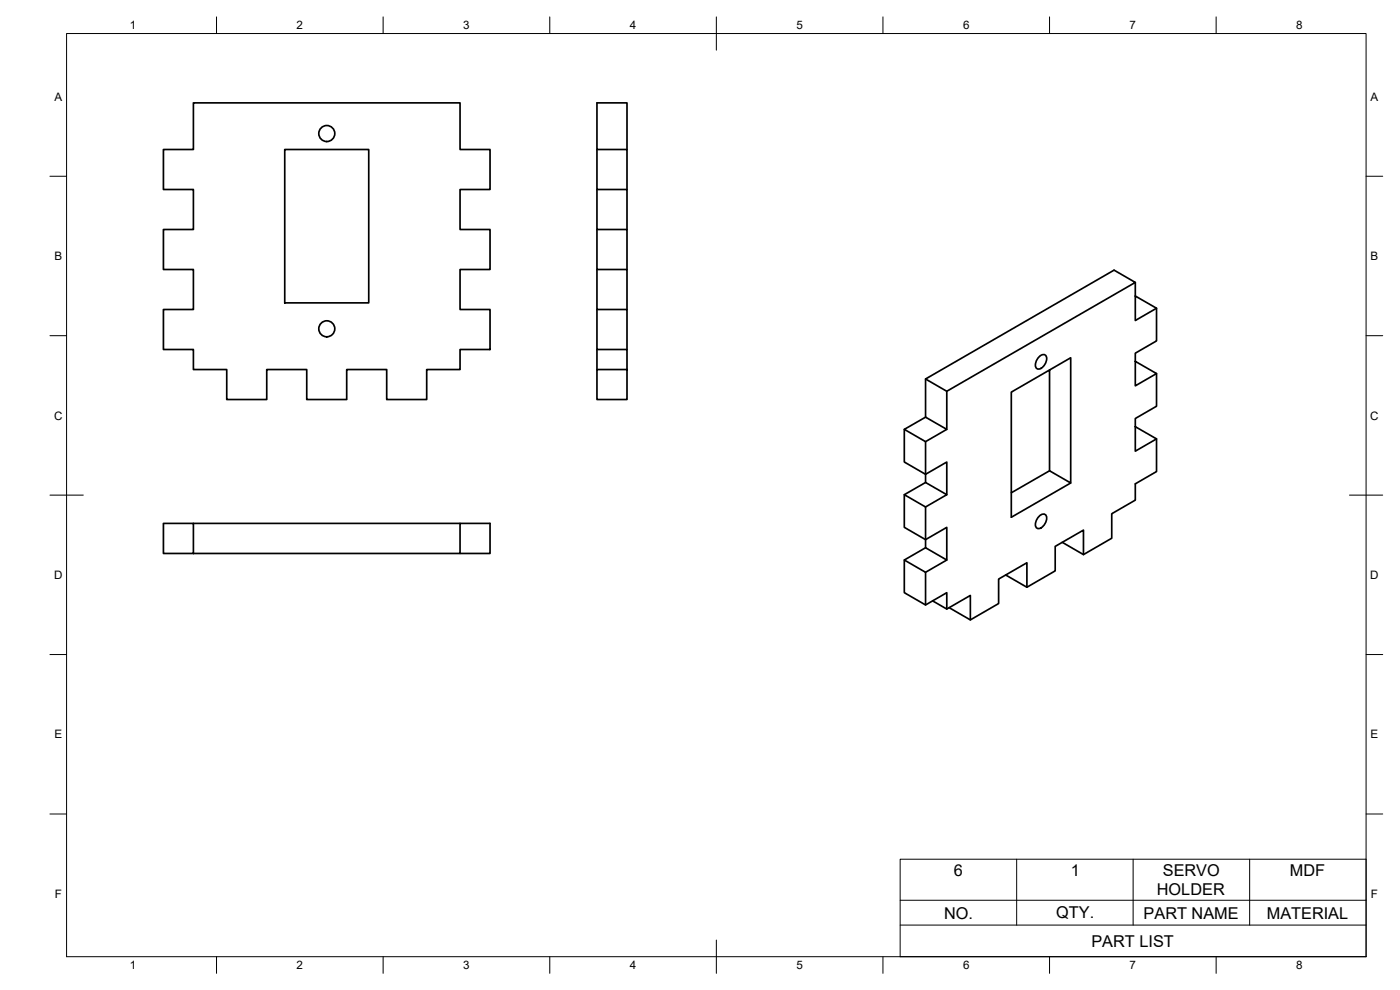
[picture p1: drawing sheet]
<svg xmlns="http://www.w3.org/2000/svg" width="420mm" height="297mm" viewBox="0 0 420 297" stroke-linecap="round" stroke-linejoin="round" font-family="sans-serif">
<!-- layer: Visible -->
<g fill="none" stroke="#000" stroke-width=".51">
<path d="M58 30.9h80.1v14h9v12h-9v12h9v12h-9v12h9v12h-9v6h-10v9h-12v-9h-12v9h-12v-9h-12v9h-12v-9h-10.1v-6h-9v-12h9v-12h-9v-12h9v-12h-9v-12h9zM85.4 44.9h25.3v46h-25.3zM179.2 56.9v12h9v12M179.2 44.9v12h9v12M188.2 44.9v-14h-9v14h9v12M179.2 68.9v12h9v12M179.2 92.9v12h9v6M179.2 80.9v12h9v12M340.7 84.7v11.5l6.4-3.7-6.4-3.7M347.1 92.5v9.8l-6.4 3.7v9.8l6.4-3.7-6.4-3.7M179.2 110.9h9v9h-9zM179.2 104.9v6"/>
<path d="M277.8 113.7v11.5l6.3 3.6-6.3 3.7M284.1 117.4l56.6-32.7-6.4-3.6-56.5 32.6 6.3 3.7v11.4M312 106.9a1.21 1.21 0 0 1 1.6-.4 1.21 1.21 0 0 1 .5 1.6 2.69 2.69 0 0 1-2.9 2.5 2.69 2.69 0 0 1 .8-3.7zM315 111v30.3l6.3 3.6v-37.6l-17.8 10.4v37.5l17.8-10.3M347.1 112.1v9.8l-6.4 3.7v9.8l6.4-3.7-6.4-3.7M271.4 128.8v9.8l6.4 3.7 6.3-3.7v9.8M277.8 125.2l-6.4 3.6 6.4 3.7v12.3l6.3 3.6-6.3 3.7M347.1 131.7v9.8l-6.4 3.7v4.9l-7 4v7.4l-8.5 4.9-6.4-3.7M49 157h9v9.1h-9zM58 157h80.1M271.4 148.4v9.8l6.4 3.7 6.3-3.7v9.8M277.8 144.8l-6.4 3.6 6.4 3.7v12.2l6.3 3.7-6.3 3.7"/>
<path d="M312 154.8a1.21 1.21 0 0 1 1.6-.5 1.21 1.21 0 0 1 .5 1.7 2.69 2.69 0 0 1-2.9 2.5 2.69 2.69 0 0 1 .8-3.7zM315 141.3l-11.5 6.6M58 166.1h80.1v-9.1h9v9.1h-9M271.4 168v9.8l6.4 3.7 6.3-3.7v4.9M277.8 164.3l-6.4 3.7 6.4 3.7v9.8M308.2 176.2v-7.3l-8.5 4.8v7.4l-8.5 4.9-6.4-3.7M325.2 166.4v-7.3l-8.5 4.8v7.4l-8.5 4.9-6.4-3.7M279.9 180.3l4.2 2.4 7.1-4v7.3"/>
<circle cx="98.1" cy="40.1" r="2.4"/>
<circle cx="98.1" cy="98.7" r="2.4"/>
</g>
<!-- layer: BORDER -->
<g fill="none" stroke="#000" stroke-width=".3">
<path d="M20 10.1h390v276.9h-390zM65 5.1v5M115 5.1v5M165 5.1v5M215 5.1v10M265 5.1v5M315 5.1v5M365 5.1v5M15 52.9h5M410 52.9h5M15 100.7h5M410 100.7h5"/>
<path d="M15 148.6h10M405 148.6h10M15 196.4h5M410 196.4h5M15 244.2h5M410 244.2h5M65 287v5M115 287v5M165 287v5M215 282.1v9.9M265 287v5M315 287v5"/>
<path d="M365 287v5"/>
</g>
<!-- layer: Custom Tables -->
<path d="M270.2 257.8h139.8v29.2h-139.8zM305.1 257.8v19.8M340.1 257.8v19.8M375 257.8v19.8M270.2 277.6h139.8M270.2 270.1h139.8" fill="none" stroke="#000" stroke-width=".3"/>
<g font-size="4.9">
<text x="286.3" y="262.7">6</text>
<text x="321.4" y="262.7">1</text>
<text x="349" y="262.7">SERVO</text>
<text x="387.1" y="262.7">MDF</text>
<text x="347.2" y="268.7">HOLDER</text>
<text x="283.3" y="275.6">NO.</text>
<text x="317" y="275.5">QTY.</text>
<text x="343.2" y="275.6">PART NAME</text>
<text x="380.2" y="275.6">MATERIAL</text>
<text x="327.6" y="284.1">PART LIST</text>
</g>
<g font-size="3.5">
<text x="39" y="8.8">1</text>
<text x="89" y="8.8">2</text>
<text x="139" y="8.8">3</text>
<text x="189" y="8.8">4</text>
<text x="239" y="8.8">5</text>
<text x="289" y="8.8">6</text>
<text x="339" y="8.8">7</text>
<text x="389" y="8.8">8</text>
<text x="16.3" y="30.2">A</text>
<text x="411.3" y="30.2">A</text>
<text x="16.3" y="78">B</text>
<text x="411.3" y="78">B</text>
<text x="16.2" y="125.9">C</text>
<text x="411.2" y="125.9">C</text>
<text x="16.2" y="173.7">D</text>
<text x="411.2" y="173.7">D</text>
<text x="16.3" y="221.6">E</text>
<text x="411.3" y="221.6">E</text>
<text x="16.4" y="269.4">F</text>
<text x="411.4" y="269.4">F</text>
<text x="39" y="290.8">1</text>
<text x="89" y="290.8">2</text>
<text x="139" y="290.8">3</text>
<text x="189" y="290.8">4</text>
<text x="239" y="290.8">5</text>
<text x="289" y="290.8">6</text>
<text x="339" y="290.8">7</text>
<text x="389" y="290.8">8</text>
</g>
</svg>
